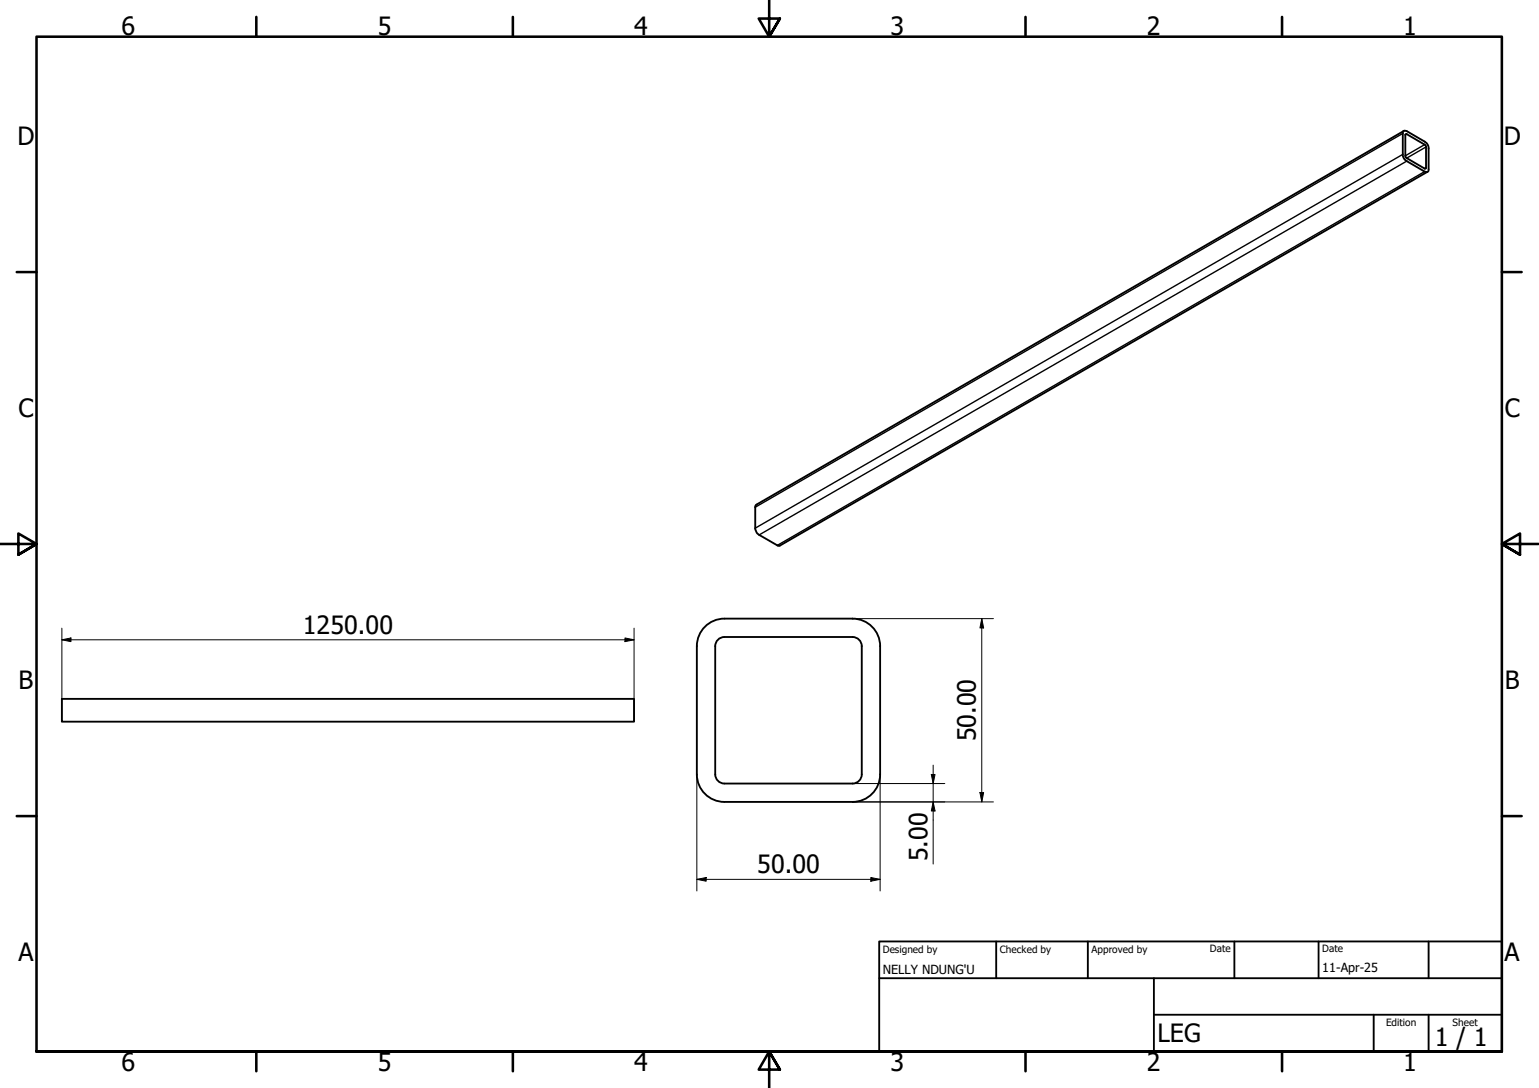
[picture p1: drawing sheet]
<svg xmlns="http://www.w3.org/2000/svg" width="420mm" height="297mm" viewBox="0 0 420 297" stroke-linecap="round" stroke-linejoin="round" font-family="sans-serif">
<!-- layer: Visible (ISO) -->
<g fill="none" stroke="#000" stroke-width=".51">
<path d="M383.2 35.8h.8l4.9 2.9 .9 .9 .2 .6v6.3l-.4 .5-.7-.2-4.9-2.8-.8-1-.2-.6v-6.2zM383.3 35.7l-176.8 102.1-.3 .5v6.2l.4 .9 .7 .6 5.1 3h.5l176.8-102.1M383.7 36.7l.3-.1 4.9 2.9 .4 .4v6.1l-.2 .1-5.1-2.9-.3-.5zM190.2 176.4v35M195.3 176.4v35M232.8 173.9a2.51 2.51 0 0 1 2.5 2.5M232.8 168.9a7.5 7.5 0 0 1 7.5 7.5M232.8 173.9h-35a2.51 2.51 0 0 0-2.5 2.5M232.8 168.9h-35a7.5 7.5 0 0 0-7.6 7.5M235.3 176.4v35M240.3 176.4v35M16.9 190.8h156.2v6.2h-156.2z"/>
<path d="M190.2 211.4a7.5 7.5 0 0 0 7.6 7.5h35M195.3 211.4a2.51 2.51 0 0 0 2.5 2.5h35M235.3 211.4a2.51 2.51 0 0 1-2.5 2.5M240.3 211.4a7.5 7.5 0 0 1-7.5 7.5"/>
</g>
<!-- layer: Visible Narrow (ISO) -->
<path d="M383 36.4l-176.8 102.1M384 36.6l-.3 .2M388.9 39.5l-5.2 3M383 42.1l-176.8 102.1M384 44l-176.7 102M388.9 46.8l-176.7 102.1M389.3 45.8l-.4 .2M389.3 40.1l-5.3 3.1" fill="none" stroke="#000" stroke-width=".38"/>
<!-- layer: Border (ISO) -->
<g fill="none" stroke="#000" stroke-width=".7">
<path d="M70 4.6v5.4M140 4.6v5.4M210 0v10l-2.9-4.9h5.8l-2.9 4.9 2.9-4.9M280 4.6v5.4M350 4.6v5.4M4.6 74.3h5.4M410 74.3h5.4M0 148.5h10l-5-2.8v5.7l5-2.9-5 2.9M420 148.5h-10l5-2.8v5.7l-5-2.9 5 2.9M4.6 222.8h5.4M410 222.8h5.4M10 287.1v-277.1h400v277.1h-400h400"/>
<path d="M70 287.1v5.4M140 287.1v5.4M212.9 292l-2.9-4.9 2.9 4.9h-5.8l2.9-4.9v9.9M280 287.1v5.4M350 287.1v5.4"/>
</g>
<!-- layer: Title (ISO) -->
<path d="M240 257h170v30.1h-170zM272 257v10.1M297 257v10.1M337 257v10.1M360 257v10.1M390 257v10.1M240 267.1h170M315 277h95M315 267.1v20M375 277v10.1M390 277v10.1" fill="none" stroke="#000" stroke-width=".51"/>
<!-- layer: Dimension (ISO) -->
<g fill="none" stroke="#000" stroke-width=".27">
<path d="M16.9 174.7l2.5-.5v1zM16.9 174.7h156.2M16.9 171.5v25.5M170.6 174.2l2.5 .5-2.5 .5zM173.1 171.5v25.5M232.8 168.9h38.4M268 168.9l.5 2.5h-1zM268 168.9v50M190.2 211.4v31.9M232.8 218.9h38.4M232.8 213.9h25.1M240.3 211.4v31.9"/>
<path d="M254.3 211.4h1l-.5 2.5zM254.8 218.9l.5 2.5h-1zM254.8 208.9v27M267.5 216.4h1l-.5 2.5zM237.7 239.6l2.6 .5-2.6 .5zM190.2 240.1l2.6-.5v1zM190.2 240.1h50.1"/>
</g>
<g fill="#000">
<path d="M16.9 174.7l2.5-.5v1z" fill-rule="evenodd"/>
<path d="M170.6 174.2l2.5 .5-2.5 .5z" fill-rule="evenodd"/>
<path d="M268 168.9l.5 2.5h-1z" fill-rule="evenodd"/>
<path d="M254.3 211.4h1l-.5 2.5z" fill-rule="evenodd"/>
<path d="M267.5 216.4h1l-.5 2.5z" fill-rule="evenodd"/>
<path d="M190.2 240.1l2.6-.5v1z" fill-rule="evenodd"/>
<path d="M254.8 218.9l.5 2.5h-1z" fill-rule="evenodd"/>
<path d="M237.7 239.6l2.6 .5-2.6 .5z" fill-rule="evenodd"/>
</g>
<g font-size="6.9">
<text x="33.1" y="9.6">6</text>
<text x="103.1" y="9.6">5</text>
<text x="173.1" y="9.6">4</text>
<text x="243.1" y="9.6">3</text>
<text x="313.1" y="9.6">2</text>
<text x="383.1" y="9.6">1</text>
<text x="4.8" y="39.7">D</text>
<text x="410.6" y="39.7">D</text>
<text x="5" y="113.9">C</text>
<text x="410.8" y="113.9">C</text>
<text x="82.7" y="173">1250.00</text>
<text x="5.1" y="188.1">B</text>
<text x="410.8" y="188.1">B</text>
<text x="266.4" y="202.4" transform="rotate(-90 266.4 202.4)">50.00</text>
<text x="206.8" y="238.4">50.00</text>
<text x="253.2" y="235.1" transform="rotate(-90 253.2 235.1)">5.00</text>
<text x="5" y="262.4">A</text>
<text x="410.8" y="262.4">A</text>
<text x="316" y="284.5">LEG</text>
<text x="391.7" y="285.6">1 / 1</text>
<text x="33.1" y="292.5">6</text>
<text x="103.1" y="292.5">5</text>
<text x="173.1" y="292.5">4</text>
<text x="243.1" y="292.5">3</text>
<text x="313.1" y="292.5">2</text>
<text x="383.1" y="292.5">1</text>
</g>
<g font-size="3.4">
<text x="241" y="266">NELLY NDUNG'U</text>
<text x="361" y="265.4">11-Apr-25</text>
</g>
<g font-size="2.7">
<text x="241" y="260.1">Designed by</text>
<text x="273" y="260.1">Checked by</text>
<text x="298" y="260.1">Approved by</text>
<text x="330.3" y="260">Date</text>
<text x="361" y="260">Date</text>
<text x="378.4" y="280.1">Edition</text>
<text x="396.6" y="280.1">Sheet</text>
</g>
</svg>
